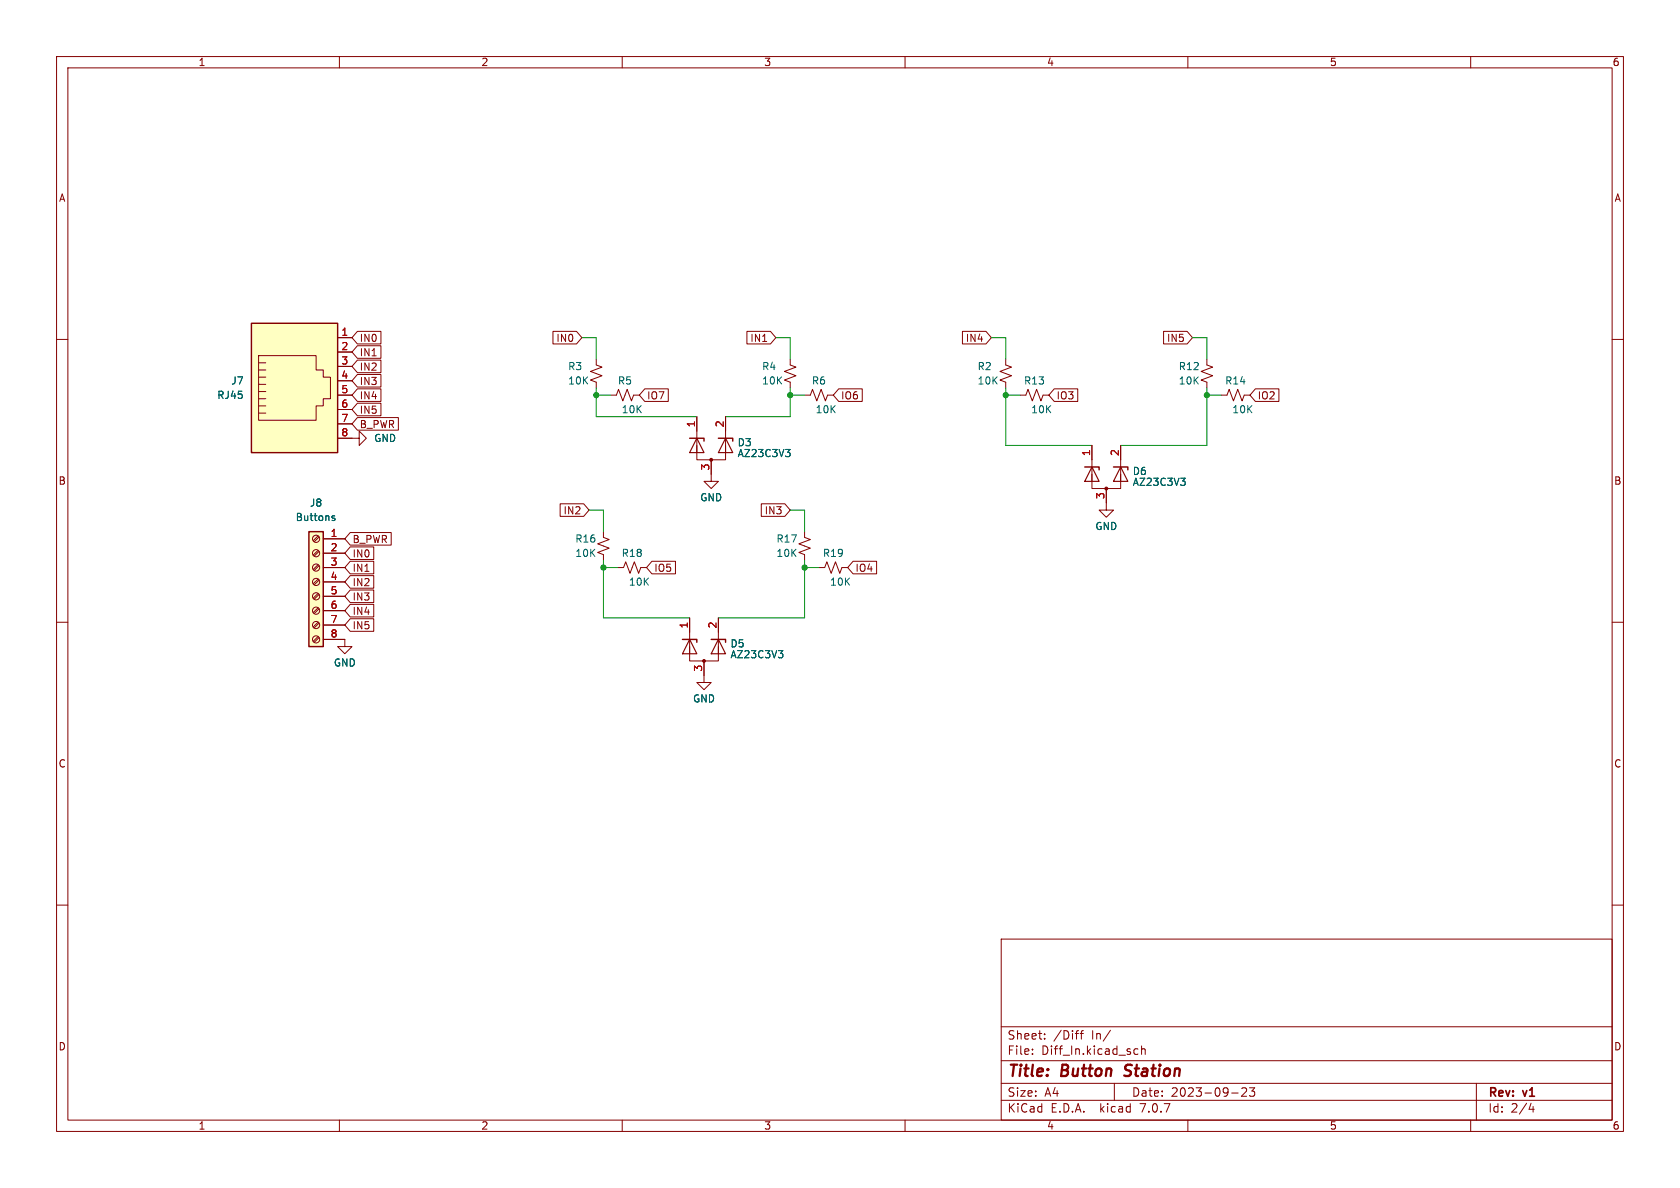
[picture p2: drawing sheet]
<svg xmlns="http://www.w3.org/2000/svg" width="297mm" height="210mm" viewBox="0 0 297 210" stroke-linecap="round" stroke-linejoin="round" font-family="sans-serif">
<g fill="none" stroke="#840000" stroke-width=".18">
<path d="M10 10h277v190h-277zM12 12h273v186h-273zM60 10v2M110 10v2M160 10v2M210 10v2M260 10v2M10 60h2M59.7 59.7h2.5M63.2 58.6h4.1v2.2h-4.1l-1-1.1zM97.8 58.6h4.1l1 1.1-1 1.1h-4.1zM132 58.6h4.2l1 1.1-1 1.1h-4.2z"/>
<path d="M170.1 58.6h4.2l1 1.1-1 1.1h-4.2zM205.7 58.6h4.2l.9 1.1-.9 1.1h-4.2zM285 60h2M45.7 64.1h1.3M45.7 65.4h1.3M45.7 66.7h1.3M45.7 67.9h1.3M45.7 69.2h1.3M45.7 70.5h1.3M45.7 62.9h10.2v2.5h1.2v1.3h1.3v3.8h-1.3v1.3h-1.2v2.5h-10.2zM45.7 71.8h1.3M45.7 73h1.3"/>
<path d="M59.7 77.5h3.8v-1.3l1.3 1.3-1.3 1.2v-1.2M59.7 69.9h2.5M59.7 62.2h2.5M59.7 64.8h2.5M59.7 67.3h2.5M59.7 72.4h2.5M59.7 74.9h2.5M63.2 63.7h4.1v2.2h-4.1l-1-1.1zM63.2 66.2h4.1v2.2h-4.1l-1-1.1zM63.2 68.7h4.1v2.3h-4.1l-1-1.1zM63.2 71.3h4.1v2.2h-4.1l-1-1.1zM63.2 73.8h7.2v2.2h-7.2l-1-1.1z"/>
<path d="M63.2 61.1h4.1v2.2h-4.1l-1-1.1zM105.4 63.5v1l1 .4-2 .8 2 .7-2 .8 1 .4v1M107.9 69.9h1.1l.3-1.1 .8 2.1 .8-2.1 .7 2.1 .4-1h1M114 68.7h4.1v2.3h-4.1l-1-1.1zM123.2 78.7v2.6h5.1v-2.6M123.2 73.7v6.3M128.3 73.7v6.3M139.7 63.5v1l1 .4-2 .8 2 .7-2 .8 1 .4v1M142.2 69.9h1.1l.3-1.1 .8 2.1 .8-2.1 .7 2.1 .4-1h1M148.3 68.7h4.1v2.3h-4.1l-1-1.1zM177.8 63.5v1l1 .4-2 .8 2 .7-2 .8 1 .4v1M180.3 69.9h1.1l.3-1.1 .8 2.1 .8-2.1 .7 2.1 .4-1h1"/>
<path d="M186.4 68.7h4.1v2.3h-4.1l-1-1.1zM193 78.7v6.4M198.1 78.7v6.4M213.4 63.5v1l1 .4-2.1 .8 2.1 .7-2.1 .8 1.1 .4v1M215.9 69.9h1l.4-1.1 .8 2.1 .7-2.1 .8 2.1 .4-1h1M221.9 68.7h4.2v2.3h-4.2l-.9-1.1zM56.2 99.8l-.8 .9M56.2 97.3l-.8 .8M56.2 94.7l-.8 .9M56.4 100l-.9 .8M56.4 97.5l-.9 .8M56.4 94.9l-.9 .9"/>
<path d="M57.1 95.3h3.9M57.1 97.8h3.9M61.9 94.1h7.3v2.3h-7.3l-.9-1.1zM61.9 96.7h4.2v2.2h-4.2l-.9-1.1zM61.9 99.2h4.2v2.2h-4.2l-.9-1.1zM99 89.1h4.2l.9 1.1-.9 1.1h-4.2zM106.7 94v1l1 .4-2 .7 2 .8-2 .8 1 .3v1.1M115.3 99.2h4.1v2.2h-4.1l-1-1.1zM125.7 81.3v3.8h1.3l-1.3 1.3-1.2-1.3h1.2M134.6 89.1h4.1l1 1.1-1 1.1h-4.1zM142.2 94v1l1.1 .4-2.1 .7 2.1 .8-2.1 .8 1 .3v1.1M150.8 99.2h4.2v2.2h-4.2l-.9-1.1z"/>
<path d="M193 83.8v2.6h5.1v-2.6M195.6 86.4v3.8h1.2l-1.2 1.2-1.3-1.2h1.3M10 110h2M56.2 112.5l-.8 .9M56.2 110l-.8 .8M56.2 107.4l-.8 .9M56.2 104.9l-.8 .8M56.2 102.4l-.8 .8M56.4 112.7l-.9 .8M56.4 110.2l-.9 .8M56.4 107.6l-.9 .9M56.4 105.1l-.9 .8"/>
<path d="M56.4 102.5l-.9 .9M57.1 113h3.9v1.3h1.2l-1.2 1.3-1.3-1.3h1.3M57.1 100.3h3.9M57.1 102.9h3.9M57.1 105.4h3.9M57.1 108h3.9M57.1 110.5h3.9M61.9 101.8h4.2v2.2h-4.2l-.9-1.1zM61.9 106.8h4.2v2.3h-4.2l-.9-1.1zM61.9 104.3h4.2v2.2h-4.2l-.9-1.1zM61.9 109.4h4.2v2.2h-4.2l-.9-1.1zM109.2 100.3h1l.4-1 .8 2 .7-2 .8 2 .4-1h1"/>
<path d="M121.9 114.3v2.5h5.1v-2.5M121.9 109.2v6.4M124.5 116.8v3.9h1.2l-1.2 1.2-1.3-1.2h1.3M127 109.2v6.4M144.8 100.3h1l.4-1 .7 2 .8-2 .8 2 .3-1h1.1M285 110h2M10 160h2M285 160h2M177 166h108v32h-108zM60 198v2M110 198v2M160 198v2"/>
<path d="M177 194.5h108M177 191.5h108M177 187.5h108M177 181.5h108M182.5 186.3v.1M182.5 185.5v.1M184.7 183.6v.1M184.7 182.8v.1M190.1 182.7h.6M190.5 182.2h.2M191 182.7h.5M191.5 182.2l-.3 .2v1.3"/>
<path d="M196.3 182.1l-1.3 2M197 191.5v3M200.5 186.3l.2 .1 .5-.1M201.2 185.5l-.5-.1-.2 .1M201.8 185.5l.2-.1 .4 .1 .1 .9M201.8 184.9v1.5M210 198v2M217.7 193.2h1.2M219.5 192.4l.6-.1 .2 .1 .1 .3-.9 1.1h.9M220.9 192.3h.9l-.5 .6 .4 .1v.7l-.2 .1h-.4l-.2-.1M260 198v2M261 191.5v6.5"/>
<path d="M270.7 195l-.4 1.1h.9M271 195.6v1"/>
<circle cx="55.9" cy="95.2" r=".63"/>
<circle cx="55.9" cy="97.8" r=".63"/>
<circle cx="55.9" cy="105.4" r=".63"/>
<circle cx="55.9" cy="110.5" r=".63"/>
<circle cx="55.9" cy="113" r=".63"/>
<circle cx="55.9" cy="100.3" r=".63"/>
<circle cx="55.9" cy="102.9" r=".63"/>
<circle cx="55.9" cy="107.9" r=".63"/>
</g>
<path d="M198.7 190.1l.3 .1M199.1 188.4l-.2 .4 .1 .2" fill="none" stroke="#840000" stroke-width=".4"/>
<g fill="#ffffc2" stroke="#ffffc2" stroke-width=".18">
<path d="M54.6 94h2.5v20.3h-2.5z"/>
<path d="M44.4 57.2h15.3v22.8h-15.3z"/>
</g>
<path d="M44.4 57.2h15.3v22.8h-15.3zM121.9 77.5h2.6v.5M127 77.5h2.5v.5M54.6 94h2.5v20.3h-2.5zM191.8 82.6h2.5v.5M196.8 82.6h2.6v.5M120.6 113h2.6v.5M125.7 113h2.6v.5" fill="none" stroke="#840000" stroke-width=".25"/>
<path d="M138.9 79.5h.8l-.5 .4M139.4 79.9l.3 .3v.3l-.3 .2M58.7 91.4l.5 .4-.1 .2h-.4M59.2 91.2h-.3l-.2 .2M208.7 84.5h.8l-.4 .5M209.3 85l.2 .3v.3l-.2 .2M137.6 115h.8l-.4 .5M138.2 115.5l.2 .2v.3l-.2 .3" fill="none" stroke="#006464" stroke-width=".18"/>
<g fill="#840000" stroke="#840000" stroke-width=".18">
<circle cx="125.7" cy="81.3" r=".25"/>
<circle cx="195.6" cy="86.4" r=".25"/>
<circle cx="124.5" cy="116.8" r=".25"/>
</g>
<path d="M123.2 77.5l1.3 2.5h-2.6zM128.3 77.5l1.2 2.5h-2.5zM193 82.6l1.3 2.5h-2.5zM198.1 82.6l1.3 2.5h-2.6zM121.9 113l1.3 2.6h-2.6zM127 113l1.3 2.6h-2.6z" fill="none" stroke="#840000" stroke-width=".2"/>
<g fill="none" stroke="#009600" stroke-width=".18">
<path d="M102.9 59.7h2.5v3.8M137.2 59.7h2.5v3.8M175.3 59.7h2.5v3.8M210.8 59.7h2.6v3.8M105.4 69.9h2.5M105.4 68.6v5.1h17.8M139.7 69.9h2.5M139.7 68.6v5.1h-11.4M177.8 69.9h2.5M177.8 68.6v10.1h15.2M213.4 69.9h2.5M213.4 68.6v10.1h-15.3"/>
<path d="M104.1 90.2h2.6v3.8M106.7 99.1v10.1h15.2M139.7 90.2h2.5v3.8M142.2 99.1v10.1h-15.2M106.7 100.3h2.5M142.2 100.3h2.6"/>
</g>
<g fill="#009600" stroke="#009600" stroke-width=".18">
<circle cx="177.8" cy="69.9" r=".46"/>
<circle cx="213.4" cy="69.9" r=".46"/>
<circle cx="139.7" cy="69.9" r=".46"/>
<circle cx="105.4" cy="69.9" r=".46"/>
<circle cx="142.2" cy="100.3" r=".46"/>
<circle cx="106.7" cy="100.3" r=".46"/>
</g>
<g font-size="2.8" fill="#840000">
<text x="178" y="190.9">Title:</text>
<text x="187.7" y="190.9">Button</text>
<text x="199.7" y="190.9">Station</text>
</g>
<g font-size="2.1" fill="#840000">
<text x="178" y="184">Sheet:</text>
<text x="186.2" y="184">/Diff</text>
<text x="193" y="184">In/</text>
<text x="178" y="186.7">File:</text>
<text x="184.1" y="186.7">Diff_In.kicad_sch</text>
<text x="178" y="196.9">KiCad</text>
<text x="178" y="194.1">Size:</text>
<text x="184.7" y="194.1">A4</text>
<text x="185.7" y="196.9">E.D.A.</text>
<text x="194.6" y="196.9">kicad</text>
<text x="200" y="194.1">Date:</text>
<text x="201.8" y="196.9">7.0.7</text>
<text x="207" y="194.1">2023-09-23</text>
<text x="263" y="194.3">Rev:</text>
<text x="263" y="196.9">Id:</text>
<text x="267.1" y="196.9">2/4</text>
<text x="269.4" y="194.3">v1</text>
</g>
<g font-size="1.8" fill="#840000">
<text x="35" y="11.9">1</text>
<text x="85" y="11.9">2</text>
<text x="135" y="11.9">3</text>
<text x="185" y="11.9">4</text>
<text x="235" y="11.9">5</text>
<text x="285" y="11.9">6</text>
<text x="10.3" y="35.9">A</text>
<text x="285.3" y="35.9">A</text>
<text x="63.5" y="65.7">IN2</text>
<text x="63.5" y="60.6">IN0</text>
<text x="63.5" y="63.2">IN1</text>
<text x="98.3" y="60.6">IN0</text>
<text x="132.5" y="60.6">IN1</text>
<text x="170.6" y="60.6">IN4</text>
<text x="206.2" y="60.6">IN5</text>
<text x="63.5" y="68.3">IN3</text>
<text x="63.5" y="70.8">IN4</text>
<text x="114.3" y="70.8">IO7</text>
<text x="148.6" y="70.8">IO6</text>
<text x="186.7" y="70.8">IO3</text>
<text x="222.2" y="70.8">IO2</text>
<text x="63.5" y="73.3">IN5</text>
<text x="63.5" y="75.9">B_PWR</text>
<text x="10.3" y="85.9">B</text>
<text x="285.3" y="85.9">B</text>
<text x="99.5" y="91.1">IN2</text>
<text x="135.1" y="91.1">IN3</text>
<text x="62.2" y="96.2">B_PWR</text>
<text x="62.2" y="98.7">IN0</text>
<text x="62.2" y="101.3">IN1</text>
<text x="115.6" y="101.3">IO5</text>
<text x="151.1" y="101.3">IO4</text>
<text x="62.2" y="103.8">IN2</text>
<text x="62.2" y="106.4">IN3</text>
<text x="62.2" y="108.9">IN4</text>
<text x="62.2" y="111.4">IN5</text>
<text x="10.3" y="135.9">C</text>
<text x="285.3" y="135.9">C</text>
<text x="10.3" y="185.9">D</text>
<text x="285.3" y="185.9">D</text>
<text x="35" y="199.9">1</text>
<text x="85" y="199.9">2</text>
<text x="135" y="199.9">3</text>
<text x="185" y="199.9">4</text>
<text x="235" y="199.9">5</text>
<text x="285" y="199.9">6</text>
</g>
<g font-size="1.8" fill="#a90000">
<text x="60.3" y="59.4">1</text>
<text x="60.3" y="62">2</text>
<text x="60.3" y="64.5">3</text>
<text x="60.3" y="67.1">4</text>
<text x="60.3" y="69.6">5</text>
<text x="60.3" y="72.1">6</text>
<text x="60.3" y="74.7">7</text>
<text x="60.3" y="77.2">8</text>
<text x="122.9" y="75.6" transform="rotate(-90 122.9 75.6)">1</text>
<text x="128" y="75.6" transform="rotate(-90 128 75.6)">2</text>
<text x="125.5" y="83.3" transform="rotate(-90 125.5 83.3)">3</text>
<text x="192.8" y="80.7" transform="rotate(-90 192.8 80.7)">1</text>
<text x="197.9" y="80.7" transform="rotate(-90 197.9 80.7)">2</text>
<text x="195.3" y="88.3" transform="rotate(-90 195.3 88.3)">3</text>
<text x="58.3" y="95">1</text>
<text x="58.3" y="97.5">2</text>
<text x="58.3" y="100.1">3</text>
<text x="58.3" y="102.6">4</text>
<text x="58.3" y="105.2">5</text>
<text x="58.3" y="107.7">6</text>
<text x="58.3" y="110.2">7</text>
<text x="58.3" y="112.8">8</text>
<text x="121.7" y="111.2" transform="rotate(-90 121.7 111.2)">1</text>
<text x="126.7" y="111.2" transform="rotate(-90 126.7 111.2)">2</text>
<text x="124.2" y="118.8" transform="rotate(-90 124.2 118.8)">3</text>
</g>
<g font-size="1.8" fill="#006464">
<text x="100.3" y="65.6">R3</text>
<text x="134.6" y="65.6">R4</text>
<text x="172.7" y="65.6">R2</text>
<text x="208.3" y="65.6">R12</text>
<text x="38.3" y="70.7">RJ45</text>
<text x="40.8" y="68.2">J7</text>
<text x="100.3" y="68.2">10K</text>
<text x="109.1" y="68.2">R5</text>
<text x="134.6" y="68.2">10K</text>
<text x="143.4" y="68.2">R6</text>
<text x="172.7" y="68.2">10K</text>
<text x="180.9" y="68.2">R13</text>
<text x="208.3" y="68.2">10K</text>
<text x="216.5" y="68.2">R14</text>
<text x="109.8" y="73.3">10K</text>
<text x="144.1" y="73.3">10K</text>
<text x="182.2" y="73.3">10K</text>
<text x="217.8" y="73.3">10K</text>
<text x="66" y="78.3">GND</text>
<text x="130.3" y="79.1">D3</text>
<text x="130.3" y="81">AZ23C3V3</text>
<text x="54.7" y="89.8">J8</text>
<text x="123.7" y="88.8">GND</text>
<text x="200.2" y="84.2">D6</text>
<text x="200.2" y="86.1">AZ23C3V3</text>
<text x="52.2" y="92.3">Buttons</text>
<text x="193.5" y="93.9">GND</text>
<text x="101.6" y="96.1">R16</text>
<text x="101.6" y="98.7">10K</text>
<text x="109.8" y="98.7">R18</text>
<text x="137.2" y="96.1">R17</text>
<text x="137.2" y="98.7">10K</text>
<text x="145.4" y="98.7">R19</text>
<text x="111.1" y="103.7">10K</text>
<text x="146.6" y="103.7">10K</text>
<text x="58.9" y="118">GND</text>
<text x="129" y="114.6">D5</text>
<text x="129" y="116.6">AZ23C3V3</text>
<text x="122.4" y="124.4">GND</text>
</g>
</svg>
